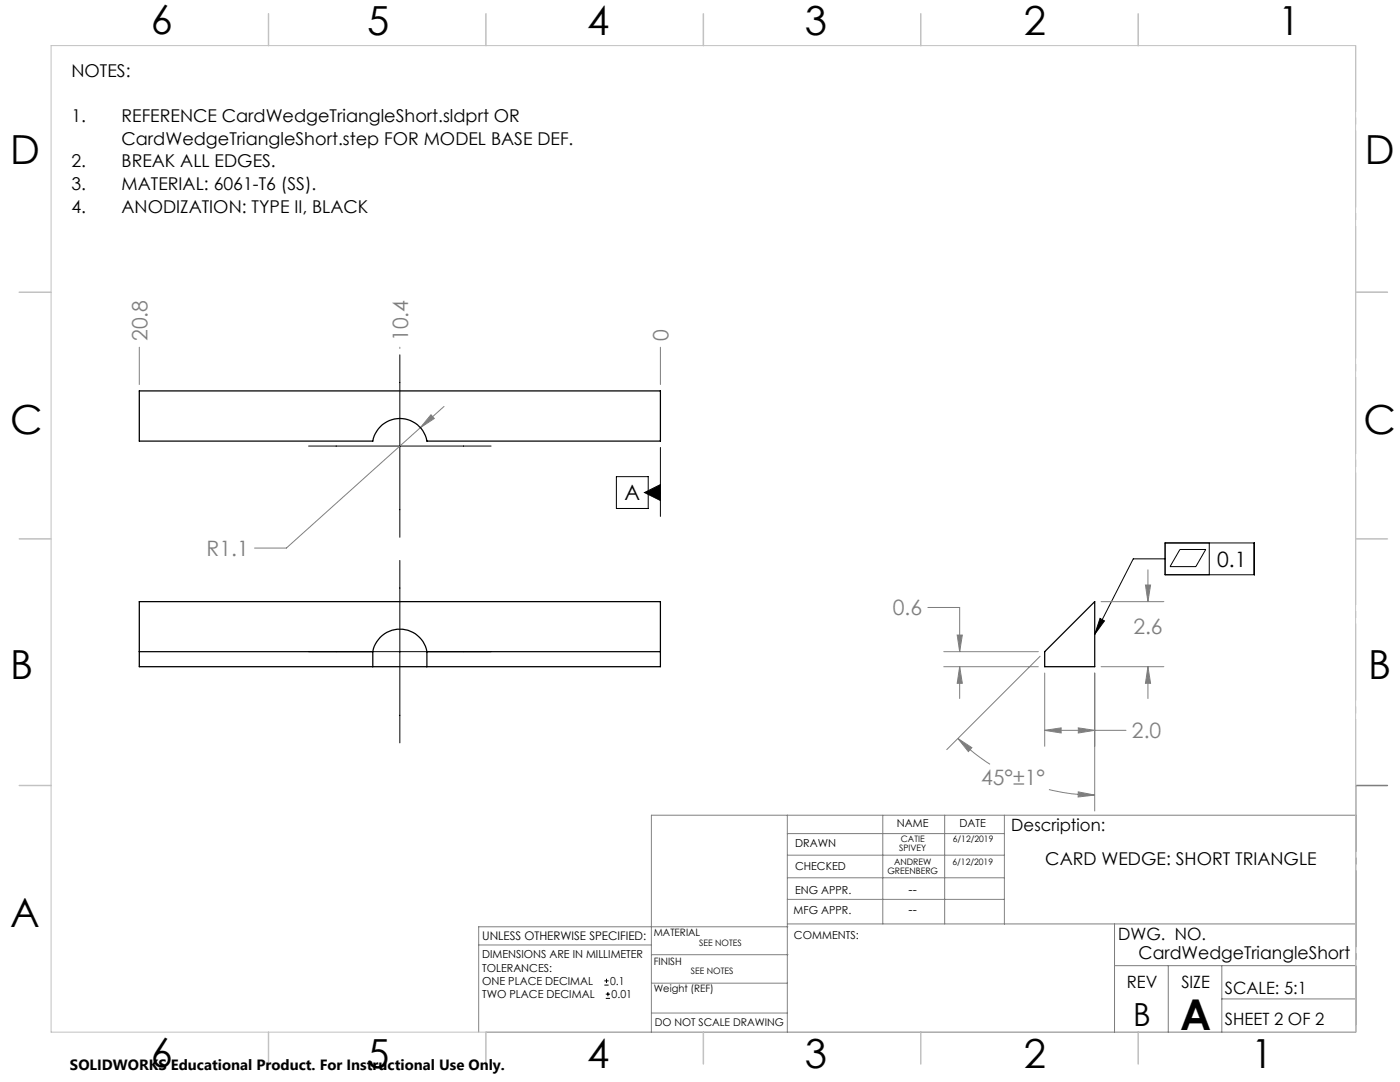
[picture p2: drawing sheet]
<svg xmlns="http://www.w3.org/2000/svg" width="279mm" height="216mm" viewBox="0 0 279 216" stroke-linecap="round" stroke-linejoin="round" font-family="sans-serif">
<g fill="none" stroke="#000" stroke-width=".2">
<path d="M79.8 70.8v36.4M61.6 89h36.4M123 95.1h6.4v6.4h-6.4zM128.6 98.3l3.2-1.6v3.2zM129.4 98.3h2.4M131.8 89.3v13.7M79.8 111.8v36.4M232.5 108.3h17.8v6.4h-17.8zM232.5 111.5h-6.3l-7.7 15.1M235.5 109.6h5.1l-1.9 3.5h-5.2zM241.3 108.3v6.4M61.6 130h36.4"/>
<path d="M219.5 123.4l.9 .5-1.9 2.7zM120.6 196.6h.9M120.6 195.7h.9M120.9 199.2h.8M120.9 198.4h.8M121 195.3v.8M121.3 197.9v.9"/>
</g>
<g fill="none" stroke="#808080" stroke-width=".2">
<path d="M27.8 69.3v7.4M79.8 69.3v.2M131.8 69.3v7.4M83.9 85.3l-26.7 24.1h-6.4M86 82.8l.7 .7-2.8 1.8zM88.6 81.1l-4.7 4.2M228.6 116.7h1l-.5 3.4zM229.1 113.7v6.4M185.2 121.2h6.3v8.8M188.3 133h18.9M188.3 130h18.9M191 126.7h1.1l-.6 3.3z"/>
<path d="M191.5 133v6.4M191.5 133l.6 3.3h-1.1zM207.6 131l-18.7 18.6M208.5 134.3v14.6M218.5 134.3v27.5M219.7 120.1h12.6M219.7 133h12.6M229.1 133v6.4M229.1 133l.5 3.3h-1zM191.2 147.4l2.8 1.8-.7 .8zM191.2 147.4a37.1 37.1 0 0 0 6.4 5.1M208.5 145.7l3.3-.5v1.1z"/>
<path d="M208.5 145.7h16.2M209.3 157.6a35.5 35.5 0 0 0 9.2 1M215.2 145.2l3.3 .5-3.3 .6zM215.2 158l3.3 .6-3.3 .4zM270.5 156.7h6.4M157.1 162.7v43.3M157.1 175.2h43.3M157.1 170.6h43.3M157.1 166.3h43.3M157.1 179.5h43.3M176.2 162.7v21.7M188.5 162.7v21.7"/>
<path d="M200.4 162.7v21.7M95.5 188.6h34.5M130 196.2h27.1M130 190.5h27.3M157.1 184.4h113.4M157.2 184.9h-61.7v21.1M222.4 184.4v21.6M222.4 192.7h48.1M233.2 192.7v13.3M243.8 199.3h26.7M243.8 192.7v13.3M97 206h173.5"/>
<path d="M130 202.1h27.1M270.6 204.5v-41.8h-140.6v43.3"/>
</g>
<path d="M270.6 156.7v49.2" fill="none" stroke="#808080" stroke-width=".2" stroke-dasharray="15.2 1.3 1.3 1.3" stroke-dashoffset="2.1"/>
<path d="M270.5 156.7h6.4" fill="none" stroke="#808080" stroke-width=".3"/>
<path d="M270.6 9.1v49.2M270.6 58.3v49.2M270.6 107.5v49.2" fill="none" stroke="#c0c0c0" stroke-width=".2" stroke-dasharray="15.2 1.3 1.3 1.3" stroke-dashoffset="2.1"/>
<path d="M270.5 58.3h6.4M97 206h-86.8v-196.9h260.3v196.9" fill="none" stroke="#c0c0c0" stroke-width=".2"/>
<g fill="none" stroke="#c0c0c0" stroke-width=".3">
<path d="M53.6 2.8v6.3M97 2.8v6.3M140.4 2.8v6.3M183.8 2.8v6.3M227.2 2.8v6.3M3.8 58.3h6.4M270.5 58.3h6.4M3.8 107.5h6.4M270.5 107.5h6.4M3.8 156.7h6.4M53.6 206v6.3M97 206v6.3"/>
<path d="M140.4 206v6.3M183.8 206v6.3M227.2 206v6.3"/>
</g>
<path d="M219.5 123.4l.9 .5-1.9 2.7zM128.6 98.3l3.2 1.6v-3.2z" fill="#000"/>
<path d="M228.6 116.7h1l-.5 3.4zM229.1 133l.5 3.3h-1zM208.5 145.7l3.3-.5v1.1zM215.2 145.2l3.3 .5-3.3 .6zM191.2 147.4l2.8 1.8-.7 .8zM215.2 158l3.3 .6-3.3 .4zM191 126.7h1.1l-.6 3.3zM191.5 133l.6 3.3h-1.1zM86 82.8l-2.1 2.5 2.8-1.8z" fill="#808080"/>
<path d="M27.8 78h104v10h-46.6a5.5 5.5 0 0 0-5.4-4.5 5.5 5.5 0 0 0-5.4 4.5h-46.6zM27.8 130h46.6M74.4 130a5.5 5.5 0 0 1 5.4-4.4 5.5 5.5 0 0 1 5.4 4.4M74.4 133h10.8M74.4 133h-46.6v-12.9h104v12.9h-46.6M74.4 130v3M85.2 130h46.6M85.2 130v3M208.5 130l10-9.9v12.9h-10z" fill="none" stroke="#000" stroke-width=".25"/>
<text font-size="8.5" x="235.5" y="205.4">A</text>
<g font-size="8">
<text x="30.1" y="6.8">6</text>
<text x="73.3" y="6.9">5</text>
<text x="117.2" y="6.9">4</text>
<text x="160.6" y="6.9">3</text>
<text x="204.3" y="6.9">2</text>
<text x="255.1" y="6.9">1</text>
<text x="2.1" y="32.7">D</text>
<text x="272.4" y="32.7">D</text>
<text x="2.1" y="86.5">C</text>
<text x="272.1" y="86.5">C</text>
<text x="2.1" y="135.6">B</text>
<text x="273.1" y="135.6">B</text>
<text x="2.1" y="185.1">A</text>
<text x="30.1" y="212.9">6</text>
<text x="73.3" y="213">5</text>
<text x="117.2" y="213">4</text>
<text x="160.6" y="213">3</text>
<text x="204.3" y="213">2</text>
<text x="249.7" y="213">1</text>
</g>
<text font-size="6.3" x="226.1" y="204.6">B</text>
<g font-size="4.2" fill="#808080">
<text x="29.4" y="68.1" transform="rotate(-90 29.4 68.1)">20.8</text>
<text x="81.4" y="68.1" transform="rotate(-90 81.4 68.1)">10.4</text>
<text x="133.4" y="68.1" transform="rotate(-90 133.4 68.1)">0</text>
<text x="41.2" y="110.9">R1.1</text>
<text x="178.2" y="122.8">0.6</text>
<text x="226.2" y="126.5">2.6</text>
<text x="225.9" y="147.3">2.0</text>
<text x="195.8" y="156.6">45°±1°</text>
</g>
<g font-size="4.2">
<text x="124.7" y="99.9">A</text>
<text x="242.9" y="113.1">0.1</text>
</g>
<g font-size="3.5">
<text x="14.3" y="15.3">NOTES:</text>
<text x="14.3" y="24.4">1.</text>
<text x="24.3" y="24.4">REFERENCE CardWedgeTriangleShort.sldprt OR</text>
<text x="24.3" y="28.9">CardWedgeTriangleShort.step FOR MODEL BASE DEF.</text>
<text x="14.3" y="33.4">2.</text>
<text x="24.3" y="33.4">BREAK ALL EDGES.</text>
<text x="14.3" y="37.9">3.</text>
<text x="24.3" y="37.9">MATERIAL: 6061-T6 (SS).</text>
<text x="14.3" y="42.5">4.</text>
<text x="24.3" y="42.5">ANODIZATION: TYPE II, BLACK</text>
<text x="208.6" y="172.6">CARD WEDGE: SHORT TRIANGLE</text>
<text x="227.2" y="191.4">CardWedgeTriangleShort</text>
</g>
<g font-size="3.4">
<text x="201.8" y="165.9">Description:</text>
<text x="223.2" y="187.6">DWG. NO.</text>
<text x="224.9" y="197.2">REV</text>
<text x="235.8" y="197.2">SIZE</text>
<text x="244.4" y="198.4">SCALE: 5:1</text>
<text x="244.4" y="204.6">SHEET 2 OF 2</text>
</g>
<text font-size="3" x="14" y="213.5">SOLIDWORKS Educational Product. For Instructional Use Only.</text>
<g font-size="2.5">
<text x="181.3" y="178.3">--</text>
<text x="181.3" y="182.3">--</text>
</g>
<text font-size="2.4" x="96.2" y="187.5">UNLESS OTHERWISE SPECIFIED:</text>
<g font-size="2.2">
<text x="179" y="165.1">NAME</text>
<text x="191.5" y="165.1">DATE</text>
<text x="158.7" y="173.5">CHECKED</text>
<text x="158.7" y="169">DRAWN</text>
<text x="158.7" y="178.3">ENG APPR.</text>
<text x="158.4" y="182.4">MFG APPR.</text>
<text x="96.2" y="191.2">DIMENSIONS ARE IN MILLIMETER</text>
<text x="158.5" y="187.4">COMMENTS:</text>
<text x="96.2" y="193.9">TOLERANCES:</text>
<text x="96.2" y="196.5">ONE PLACE DECIMAL</text>
<text x="121.8" y="196.5">0.1</text>
<text x="96.2" y="199.2">TWO PLACE DECIMAL</text>
<text x="122.1" y="199.2">0.01</text>
</g>
<text font-size="2.1" x="130.7" y="204.6">DO NOT SCALE DRAWING</text>
<g font-size="2">
<text x="130.5" y="186.8">MATERIAL</text>
<text x="130.5" y="198">Weight (REF)</text>
<text x="130.5" y="192.5">FINISH</text>
</g>
<g font-size="1.8">
<text x="179.8" y="168">CATIE</text>
<text x="190.2" y="168">6/12/2019</text>
<text x="178.4" y="172.6">ANDREW</text>
<text x="179.5" y="169.7">SPIVEY</text>
<text x="190.1" y="172.6">6/12/2019</text>
<text x="177.1" y="174.3">GREENBERG</text>
<text x="139.5" y="188.8">SEE NOTES</text>
<text x="137.9" y="194.3">SEE NOTES</text>
</g>
</svg>
